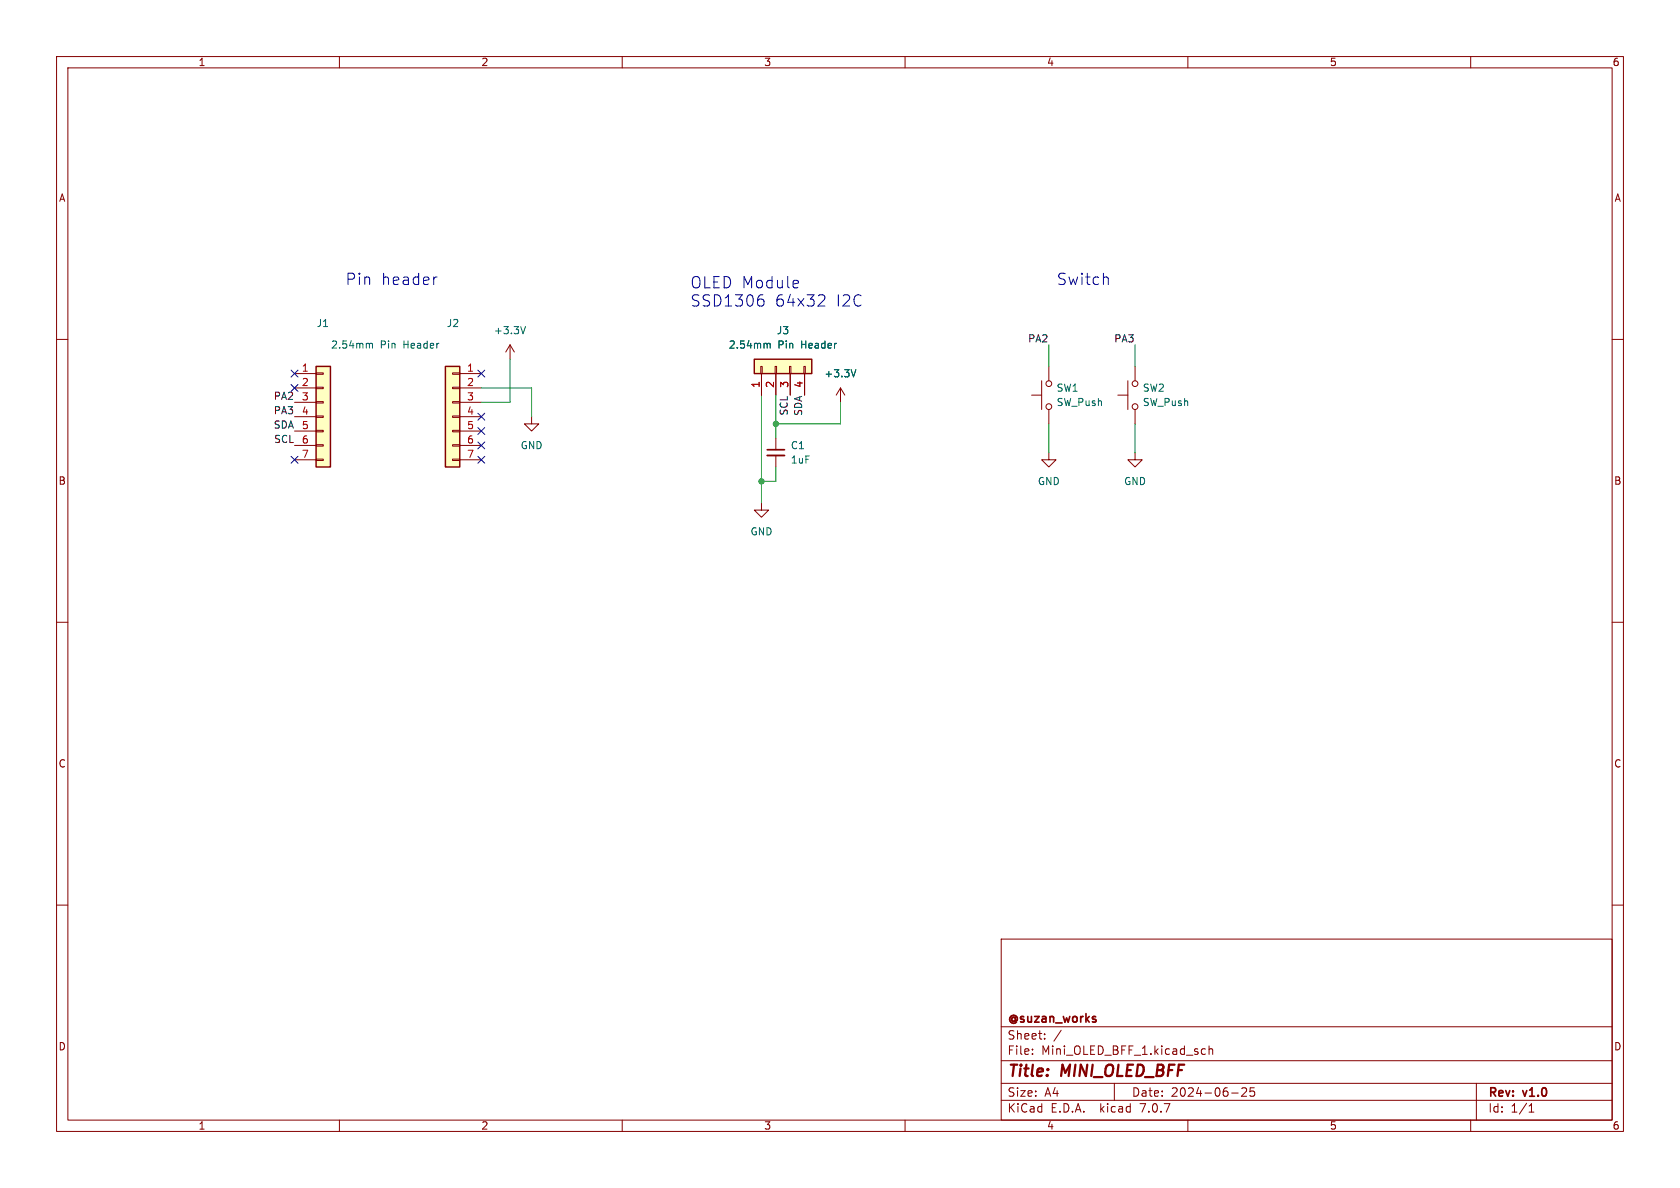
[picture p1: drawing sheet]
<svg xmlns="http://www.w3.org/2000/svg" width="297mm" height="210mm" viewBox="0 0 297 210" stroke-linecap="round" stroke-linejoin="round" font-family="sans-serif">
<g fill="none" stroke="#840000" stroke-width=".18">
<path d="M10 10h277v190h-277zM12 12h273v186h-273zM60 10v2M110 10v2M160 10v2M210 10v2M260 10v2M10 60h2M285 60h2M52.1 66h3.8M52.1 68.6h3.8M52.1 71.1h3.8"/>
<path d="M52.1 73.7h3.8M52.1 76.2h3.8M52.1 78.7h3.8M55.9 78.6h1.2v.3h-1.2zM55.9 76.1h1.2v.2h-1.2zM55.9 73.5h1.2v.3h-1.2zM55.9 71h1.2v.2h-1.2zM55.9 68.5h1.2v.2h-1.2zM55.9 65.9h1.2v.3h-1.2zM80 78.6h1.3v.3h-1.3zM80 76.1h1.3v.2h-1.3zM80 73.5h1.3v.3h-1.3z"/>
<path d="M80 71h1.3v.2h-1.3zM80 68.5h1.3v.2h-1.3zM80 65.9h1.3v.3h-1.3zM81.3 66h3.8M81.3 68.6h3.8M81.3 71.1h3.8M81.3 73.7h3.8M81.3 76.2h3.8M81.3 78.7h3.8M90.2 61l-.8 1.2M90.2 61v2.5M90.2 61l.7 1.2"/>
<path d="M94 73.7v1.2h1.2l-1.2 1.3-1.3-1.3h1.3M134.5 64.8h.2v1.2h-.2zM134.6 66v3.9M137 64.8h.3v1.2h-.3zM137.2 66v3.9M137.2 77.5v2M139.6 64.8h.2v1.2h-.2zM139.7 66v3.9M142.1 64.8h.3v1.2h-.3zM142.2 66v3.9M148.6 68.6l-.8 1.3M148.6 68.6v2.5"/>
<path d="M148.6 68.6l.8 1.3M182.4 69.9h1.7M184.1 67.3v5.1M185.4 64.8v2.5M185.4 72.4v2.5M197.6 69.9h1.8M199.4 67.3v5.1M200.7 64.8v2.5M200.7 72.4v2.5M52.1 81.3h3.8M55.9 81.2h1.2v.2h-1.2zM80 81.2h1.3v.2h-1.3z"/>
<path d="M81.3 81.3h3.8M134.6 88.9v1.3h1.3l-1.3 1.2-1.3-1.2h1.3M137.2 80.5v2.1M185.4 80v1.3h1.3l-1.3 1.3-1.3-1.3h1.3M200.7 80v1.3h1.2l-1.2 1.3-1.3-1.3h1.3M10 110h2M285 110h2M10 160h2M285 160h2M177 166h108v32h-108zM60 198v2M110 198v2"/>
<path d="M160 198v2M177 194.5h108M177 191.5h108M177 187.5h108M177 181.5h108M182.5 186.3v.1M182.5 185.5v.1M184.7 183.6v.1M184.7 182.8v.1M187.6 182.1l-1.3 2M197 191.5v3M210 198v2"/>
<path d="M212.5 186.3h.6M212.5 185.5h.6M213.7 185.5l.3-.1 .3 .1 .1 .9M213.7 184.9v1.5M217.7 193.2h1.2M219.5 192.4l.6-.1 .2 .1 .1 .3-.9 1.1h.9M221.7 192.3h-.7v.7l.2-.1h.5l.1 .3-.1 .5-.2 .1-.5-.1M260 198v2M261 191.5v6.5M270.3 196.6h.9M270.3 195.5l.4-.4v1.5"/>
<circle cx="185.4" cy="71.9" r=".51"/>
<circle cx="185.4" cy="67.8" r=".51"/>
<circle cx="200.7" cy="71.9" r=".51"/>
<circle cx="200.7" cy="67.8" r=".51"/>
</g>
<path d="M92.9 57.7l-.4 1.3M65.3 60.9l.2-.2 .3 .1v.7M135.6 60.9l.2-.2 .3 .1 .1 .7M151.3 65.3l-.4 1.3" fill="none" stroke="#006464" stroke-width=".18"/>
<g fill="#ffffc2" stroke="#ffffc2" stroke-width=".18">
<path d="M133.3 63.5h10.2v2.5h-10.2z"/>
<path d="M78.7 64.8h2.6v17.8h-2.6z"/>
<path d="M55.9 64.8h2.5v17.8h-2.5z"/>
</g>
<path d="M55.9 64.8h2.5v17.8h-2.5zM78.7 64.8h2.6v17.8h-2.6zM133.3 63.5h10.2v2.5h-10.2z" fill="none" stroke="#840000" stroke-width=".25"/>
<path d="M135.6 80.5h3.1" fill="none" stroke="#840000" stroke-width=".33"/>
<path d="M135.6 79.5h3.1" fill="none" stroke="#840000" stroke-width=".3"/>
<path d="M77.3 49l-.4 .1M134.7 52.9l.4 .4v.4l-.4 .4M140.9 49.6h.2l.1 .4-1 .2M141.1 50.8l-.2 .1M145 52.1h.4a.54 .54 0 0 1 .3 .9l-1.1 1.1h1.2M195.6 49l.3 .2v1.1" fill="none" stroke="#0000c2" stroke-width=".18"/>
<path d="M85.1 68.6h8.9v5.1M90.2 63.5v7.6h-5.1M134.6 69.9v19M137.2 69.9v7.6M148.6 71.1v3.8h-11.4M185.4 61v3.8M185.4 74.9v5.1M200.7 61v3.8M200.7 74.9v5.1M137.2 82.6v2.5h-2.6" fill="none" stroke="#009600" stroke-width=".18"/>
<g fill="none" stroke="#000084" stroke-width=".18">
<path d="M51.5 68l1.2 1.2M51.5 65.4l1.2 1.2M52.7 68l-1.2 1.2M52.7 65.4l-1.2 1.2M84.5 75.6l1.2 1.2M84.5 65.4l1.2 1.2M84.5 78.1l1.2 1.2M84.5 73.1l1.2 1.2M85.7 75.6l-1.2 1.2M85.7 65.4l-1.2 1.2M85.7 78.1l-1.2 1.2M85.7 73.1l-1.2 1.2"/>
<path d="M51.5 80.7l1.2 1.2M52.7 80.7l-1.2 1.2M84.5 80.7l1.2 1.2M85.7 80.7l-1.2 1.2"/>
</g>
<g fill="#009600" stroke="#009600" stroke-width=".18">
<circle cx="137.2" cy="74.9" r=".46"/>
<circle cx="134.6" cy="85.1" r=".46"/>
</g>
<g font-size="2.8" fill="#0000c2">
<text x="61" y="50.6">Pin</text>
<text x="67.3" y="50.6">header</text>
<text x="121.9" y="51.1">OLED Module</text>
<text x="186.7" y="50.6">Switch</text>
<text x="121.9" y="54.4">SSD1306</text>
<text x="136.9" y="54.4">64x32</text>
<text x="147.7" y="54.4">I2C</text>
</g>
<g font-size="2.8" fill="#840000">
<text x="178" y="190.9">Title:</text>
<text x="187.7" y="190.9">MINI_OLED_BFF</text>
</g>
<g font-size="2.1" fill="#840000">
<text x="178" y="184">Sheet:</text>
<text x="178" y="181.2">@suzan_works</text>
<text x="178" y="186.7">File:</text>
<text x="184.1" y="186.7">Mini_OLED_BFF_1.kicad_sch</text>
<text x="178" y="196.9">KiCad</text>
<text x="178" y="194.1">Size:</text>
<text x="184.7" y="194.1">A4</text>
<text x="185.7" y="196.9">E.D.A.</text>
<text x="194.6" y="196.9">kicad</text>
<text x="200" y="194.1">Date:</text>
<text x="201.8" y="196.9">7.0.7</text>
<text x="207" y="194.1">2024-06-25</text>
<text x="263" y="194.3">Rev:</text>
<text x="263" y="196.9">Id:</text>
<text x="267.1" y="196.9">1/1</text>
<text x="269.4" y="194.3">v1.0</text>
</g>
<g font-size="1.8" fill="#840000">
<text x="35" y="11.9">1</text>
<text x="85" y="11.9">2</text>
<text x="135" y="11.9">3</text>
<text x="185" y="11.9">4</text>
<text x="235" y="11.9">5</text>
<text x="285" y="11.9">6</text>
<text x="10.3" y="35.9">A</text>
<text x="285.3" y="35.9">A</text>
<text x="10.3" y="85.9">B</text>
<text x="285.3" y="85.9">B</text>
<text x="10.3" y="135.9">C</text>
<text x="285.3" y="135.9">C</text>
<text x="10.3" y="185.9">D</text>
<text x="285.3" y="185.9">D</text>
<text x="35" y="199.9">1</text>
<text x="85" y="199.9">2</text>
<text x="135" y="199.9">3</text>
<text x="185" y="199.9">4</text>
<text x="235" y="199.9">5</text>
<text x="285" y="199.9">6</text>
</g>
<g font-size="1.8" fill="#006464">
<text x="55.9" y="58">J1</text>
<text x="78.9" y="58">J2</text>
<text x="87.2" y="59.3">+3.3V</text>
<text x="137.2" y="59.3">J3</text>
<text x="58.4" y="61.8">2.54mm</text>
<text x="67.2" y="61.8">Pin</text>
<text x="71.4" y="61.8">Header</text>
<text x="128.7" y="61.8">2.54mm</text>
<text x="137.5" y="61.8">Pin</text>
<text x="141.7" y="61.8">Header</text>
<text x="145.6" y="66.9">+3.3V</text>
<text x="186.7" y="69.4">SW1</text>
<text x="186.7" y="72">SW_Push</text>
<text x="201.9" y="69.4">SW2</text>
<text x="201.9" y="72">SW_Push</text>
<text x="91.9" y="79.6">GND</text>
<text x="139.7" y="79.6">C1</text>
<text x="139.7" y="82.1">1uF</text>
<text x="183.4" y="86">GND</text>
<text x="198.6" y="86">GND</text>
<text x="132.6" y="94.8">GND</text>
</g>
<g font-size="1.8" fill="#a90000">
<text x="53.3" y="65.8">1</text>
<text x="82.5" y="65.8">1</text>
<text x="53.3" y="68.3">2</text>
<text x="53.3" y="70.9">3</text>
<text x="82.5" y="68.3">2</text>
<text x="82.5" y="70.9">3</text>
<text x="134.4" y="68.7" transform="rotate(-90 134.4 68.7)">1</text>
<text x="136.9" y="68.7" transform="rotate(-90 136.9 68.7)">2</text>
<text x="139.4" y="68.7" transform="rotate(-90 139.4 68.7)">3</text>
<text x="142" y="68.7" transform="rotate(-90 142 68.7)">4</text>
<text x="53.3" y="73.4">4</text>
<text x="53.3" y="75.9">5</text>
<text x="82.5" y="73.4">4</text>
<text x="82.5" y="75.9">5</text>
<text x="53.3" y="78.5">6</text>
<text x="53.3" y="81">7</text>
<text x="82.5" y="78.5">6</text>
<text x="82.5" y="81">7</text>
</g>
<g font-size="1.8" fill="#0f0f0f">
<text x="181.6" y="60.6">PA2</text>
<text x="196.9" y="60.6">PA3</text>
<text x="48.3" y="70.8">PA2</text>
<text x="48.3" y="73.3">PA3</text>
<text x="48.3" y="75.9">SDA</text>
<text x="139.4" y="73.6" transform="rotate(-90 139.4 73.6)">SCL</text>
<text x="141.9" y="73.6" transform="rotate(-90 141.9 73.6)">SDA</text>
<text x="48.4" y="78.4">SCL</text>
</g>
</svg>
